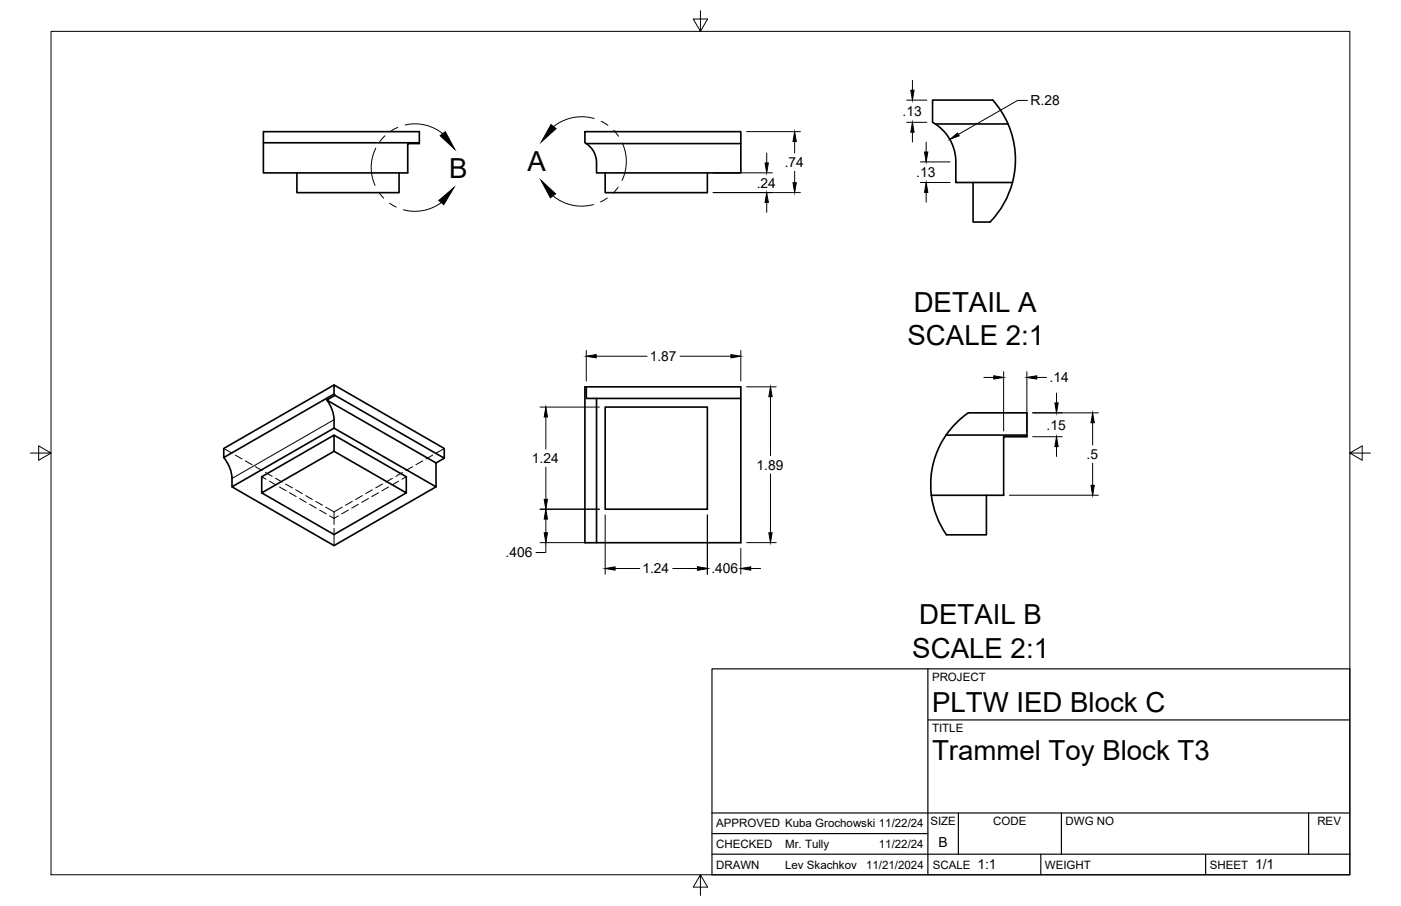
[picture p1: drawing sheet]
<svg xmlns="http://www.w3.org/2000/svg" width="432mm" height="279mm" viewBox="0 0 432 279" stroke-linecap="round" stroke-linejoin="round" font-family="sans-serif">
<!-- layer: Visible -->
<g fill="none" stroke="#000" stroke-width=".51">
<path d="M288.3 38.2a14.1 14.1 0 0 1 6.3 11.7v6.4h17.5M306 30.9h-18.6v6.8l.9 .5h22.4M306 30.9a27.6 27.6 0 0 1 4.7 7.3M310.7 38.2a27.6 27.6 0 0 1 1.4 18.1M81.2 44v9.3h44.5v-9h3.5v-3.7h-48v3.4h48M91.5 53.3v6.1h31.5v-6.1M180.3 40.6h48v3.7h-47.6l-.4-.3zM180.7 44.3a6.9 6.9 0 0 1 3.2 5.8v3.2h44.4v-9M186.5 53.3v6.1h31.5v-6.1M299.9 56.3v12.2h5.3M312.1 56.3a27.6 27.6 0 0 1-6.9 12.2M103 118.7l-34 19.6v2.8l34-19.6"/>
<path d="M180.7 119.3v3.6h47.6v-3.6h-48v48.1h3.6M103 121.5l.3 .4M103 134.2l22.2 12.8v5l-22.2-12.8M103 121.5v-2.8l33.9 19.6v3l-33.6-19.4M103 132l-31.5 18.1 31.5 18.2 31.4-18.2M103.3 121.9l-2.6 1.5 33.7 19.4v7.3l-31.4-18.1v-2.6a10.7 10.7 0 0 0-2.3-6M183.9 122.9v44.5h44.4v-44.5M186.5 125.5h31.5v31.5h-31.5zM291.6 134.2a27 27 0 0 1 6.8-6.9h18.1v7.4h-7.2v18h-22.3M316.5 134.2h-24.9l-1.4 2.3-1.4 2.9-1.4 4.6a25.5 25.5 0 0 0-.4 8.7M69 141.1a11 11 0 0 1 2.5 6.4v2.6M80.7 147l22.3-12.8v5l-22.3 12.8z"/>
<path d="M80.7 152l22.3 12.8 22.2-12.8M136.9 141.3l-2.5 1.5M287 152.7a27 27 0 0 0 4.7 12.2M304 152.7v12.2h-12.3"/>
</g>
<!-- layer: Hidden -->
<g fill="none" stroke="#000" stroke-width=".31">
<path d="M69 138.3l2.5 1.5M136.9 138.3l-2.5 1.5M72.5 140.4l2.1 1.1M75.6 142.1l2.1 1.2M78.7 143.9l2.1 1.2M80.7 147l1.3 .8M81.8 145.7l2.1 1.2M83 148.4l2.1 1.2M84.9 147.5l2.1 1.2M86.1 150.2l2.1 1.2M88 149.3l2.1 1.2M89.2 152l2.1 1.1"/>
<path d="M91.1 151l2.1 1.2M92.3 153.7l2.1 1.2M94.2 152.8l2.1 1.2M95.4 155.5l2.1 1.2M97.3 154.6l2.1 1.2M98.5 157.3l2.1 1.2M100.4 156.4l2.6 1.5M101.6 159.1l1.4 .8 1.3-.8M103 157.9v3.9M105.5 156.4l-2.5 1.5M107.4 157.3l-2.1 1.2M108.6 154.6l-2.1 1.2"/>
<path d="M110.5 155.5l-2.1 1.2M111.7 152.8l-2.1 1.2M113.6 153.7l-2.1 1.2M114.8 151l-2.1 1.2M116.7 152l-2.1 1.1M117.9 149.3l-2.1 1.2M119.8 150.2l-2.1 1.2M121 147.5l-2.1 1.2M122.9 148.4l-2.1 1.2M124.1 145.7l-2.1 1.2M125.2 147l-1.3 .8M127.2 143.9l-2.1 1.2"/>
<path d="M130.3 142.1l-2.1 1.2M133.3 140.4l-2 1.1M103 162.9v5.4"/>
</g>
<!-- layer: Visible Narrow -->
<path d="M103 129.4l-31.5 18.2" fill="none" stroke="#000" stroke-width=".31"/>
<!-- layer: Border -->
<path d="M15.7 9.7h400.3v260.1h-400.3zM215.9 3.3v6.4l-2.2-3.8h4.4l-2.2 3.8M9.4 139.7h6.3l-3.8-2.2v4.4l3.8-2.2M416 139.7l3.8 2.2v-4.4l-3.8 2.2h6.4M215.9 269.8l2.2 3.8h-4.4l2.2-3.8v6.3" fill="none" stroke="#000" stroke-width=".31"/>
<!-- layer: Titleblock -->
<path d="M219.4 206.3h196.6v63.5h-196.6zM286 206.3v63.5M286 222h130M219.4 257.1h66.6M219.4 250.7h196.6M295.4 250.7v12.7M327.1 250.7v12.7M403.3 250.7v12.7M219.4 263.4h196.6M320.8 263.4v6.4M371.6 263.4v6.4" fill="none" stroke="#000" stroke-width=".36"/>
<!-- layer: Detail Boundary -->
<g fill="none" stroke="#000" stroke-width=".31">
<path d="M122.6 39.3l-2.1 1.1M124.9 38.5a13.5 13.5 0 0 1 11.6 2.7M183.1 36.6a13.7 13.7 0 0 0-12.5 2.4M185.3 37.4l2.1 1.3M115.8 45.7a13.4 13.4 0 0 0-.2 11.5M116.8 59.3l1.5 1.8M118.7 41.9l-1.6 1.7M189.2 40.2l1.4 1.8M190.5 57.7l-1.5 1.8M191.8 44.1a13.7 13.7 0 0 1-.1 11.5M120.1 62.7l2 1.2M136 62.5a13.5 13.5 0 0 1-11.7 2.2"/>
<path d="M170.4 60.4a13.7 13.7 0 0 0 12.5 2.7M187.2 61.1l-2.1 1.2"/>
</g>
<path d="M169.8 38.4l1.6 1.3-4.6 4.1zM135.7 41.9l1.5-1.3 2.9 5.4zM166.8 55.6l4.4 4.2-1.6 1.2zM135.2 61.8l4.7-4-3.1 5.3z" fill="#000" stroke="#000" stroke-width=".31"/>
<!-- layer: FD_Dimensions -->
<g fill="none" stroke="#000" stroke-width=".31">
<path d="M279.4 37.7h6.3M279.4 30.9h6.3M281.2 24.8v3M316.7 31h-3.1l-18.2 10.4M219.8 53.3h18.3M219.8 59.4h26.9M230.1 40.6h16.6M236.3 47.2v3M244.9 43.6v3.6M244.9 52.8v3.5M281.2 40.8v3M283.7 49.9h9.1"/>
<path d="M283.7 56.3h9.1M285.5 43.8v3.1M285.5 59.3v3.1M236.3 62.4v3.1M180.7 108.1v9.4M183.7 109.9h15.7M209.6 109.9h15.7M228.3 108.1v9.4M230.1 119.3h9.1M303.2 116.4h3.1M309.3 114.6v18.3M316.5 114.6v18.3"/>
<path d="M319.5 116.4h3.1M166.5 125.5h18.2M168.2 128.6v9.9M237.5 122.3v18.2M318.3 127.3h20.2M318.3 134.7h9.1M325.6 121.2v3.1M325.6 137.7v3.1M336.8 130.4v6.8M166.5 157h18.2M168.2 144.1v9.9M186.5 158.8v18.3"/>
<path d="M218 158.8v18.3M237.5 146.2v18.1M311.1 152.7h27.4M336.8 142.9v6.8M166.5 167.3h15.6M168.2 167.3v3.1h-3M168.2 160.1v4.2M189.6 175.3h7.6M207.3 175.3h7.7M228.3 169.1v8M230.1 167.3h9.1M231.4 175.3h3"/>
</g>
<g fill="#000" stroke="#000" stroke-width=".31">
<path d="M280.7 27.8h1l-.5 3.1zM235.8 50.2h1l-.5 3.1zM244.4 56.3h1l-.5 3.1zM244.9 40.6l.5 3h-1zM281.2 37.7l.5 3.1h-1zM284.9 46.9h1.1l-.5 3zM285.5 56.3l.5 3h-1.1zM292.8 43l2.3-2 .5 .9zM236.3 59.4l.5 3h-1zM180.7 109.9l3-.6v1.1zM225.3 109.3l3 .6-3 .5zM306.3 115.9l3 .5-3 .5z"/>
<path d="M316.5 116.4l3-.5v1zM168.2 125.5l.5 3.1h-1zM237.5 119.3l.5 3h-1zM325.6 134.7l.5 3h-1zM325.1 124.3h1l-.5 3zM336.8 127.3l.5 3.1h-1zM167.7 154h1l-.5 3zM336.3 149.7h1l-.5 3zM168.2 157l.5 3.1h-1zM167.7 164.3h1l-.5 3zM186.5 175.3l3.1-.5v1zM215 174.8l3 .5-3 .5z"/>
<path d="M228.3 175.3l3.1-.5v1zM237 164.3h1l-.5 3z"/>
</g>
<g font-size="8.5">
<text x="162.6" y="52.7">A</text>
<text x="138.5" y="55">B</text>
<text x="281.6" y="96.1">DETAIL A</text>
<text x="279.7" y="106.4">SCALE 2:1</text>
<text x="283.3" y="192.6">DETAIL B</text>
<text x="281.2" y="202.8">SCALE 2:1</text>
<text x="287.3" y="219.5">PLTW IED Block C</text>
<text x="287.3" y="234.5">Trammel Toy Block T3</text>
</g>
<g font-size="4.3">
<text x="278.2" y="35.8">.13</text>
<text x="317.6" y="32.5">R.28</text>
<text x="241.9" y="51.5">.74</text>
<text x="233.2" y="57.9">.24</text>
<text x="282.4" y="54.6">.13</text>
<text x="200.2" y="111.4">1.87</text>
<text x="323.5" y="117.9">.14</text>
<text x="322.6" y="132.5">.15</text>
<text x="164" y="142.8">1.24</text>
<text x="334.9" y="141.5">.5</text>
<text x="233.2" y="144.8">1.89</text>
<text x="155.8" y="171.9">.406</text>
<text x="198" y="176.8">1.24</text>
<text x="219.2" y="176.8">.406</text>
<text x="289.3" y="261.2">B</text>
<text x="301.2" y="268.1">1:1</text>
<text x="386.8" y="268.1">1/1</text>
</g>
<g font-size="3.5">
<text x="287.3" y="210.1">PROJECT</text>
<text x="287.3" y="225.8">TITLE</text>
<text x="220.7" y="255.2">APPROVED Kuba Grochowski 11/22/24</text>
<text x="286.7" y="254.5">SIZE</text>
<text x="306.1" y="254.5">CODE</text>
<text x="328.4" y="254.5">DWG NO</text>
<text x="406" y="254.5">REV</text>
<text x="220.7" y="261.5">CHECKED</text>
<text x="242" y="261.5">Mr. Tully</text>
<text x="270.9" y="261.5">11/22/24</text>
<text x="220.7" y="267.9">DRAWN</text>
<text x="242" y="267.9">Lev Skachkov</text>
<text x="267" y="267.9">11/21/2024</text>
<text x="287.5" y="267.9">SCALE</text>
<text x="322.1" y="267.9">WEIGHT</text>
<text x="372.9" y="267.9">SHEET</text>
</g>
</svg>
